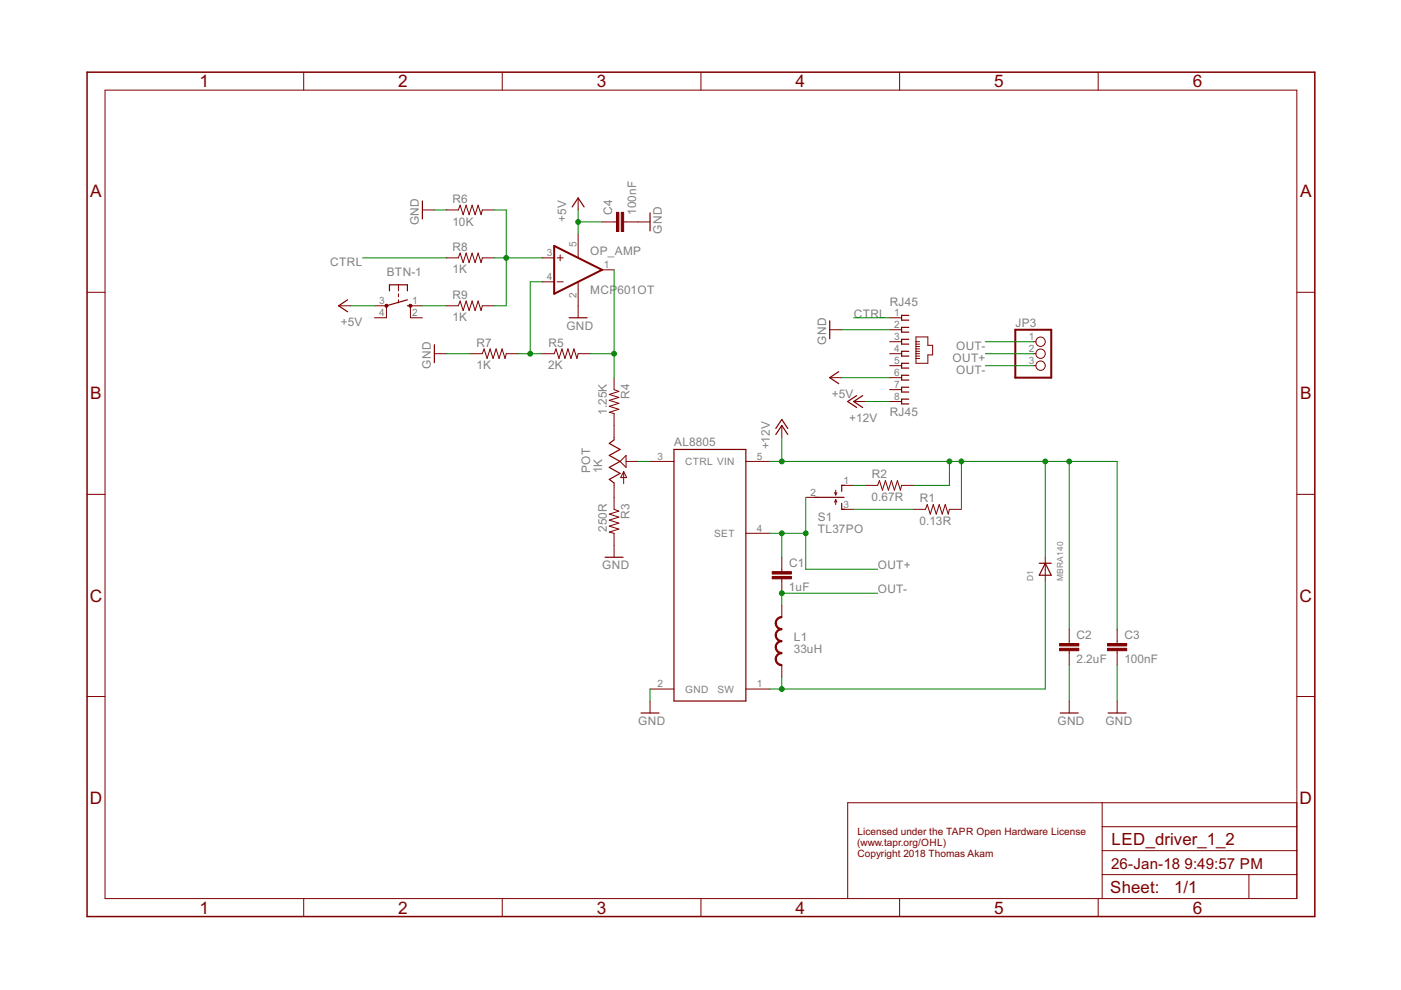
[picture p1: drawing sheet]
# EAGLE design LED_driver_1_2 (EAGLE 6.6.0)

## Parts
AL8805  AL8805  [SOT23-5]
BTN-1  10-XX  [B3F-10XX]
C1  1uF  C-EUC0805  [C0805]
C2  2.2uF  C-EUC0805  [C0805]
C3  100nF  C-EUC0805  [C0805]
C4  100nF  C-EUC0805  [C0805]
D1  MBRA140  DIODESOD-123  [SOD-123]
JP3  PINHD-1X3  [1X03]
L1  33uH  INDUCTORBOURNS_SRN6045  [SRN6045]
OP_AMP  MCP601OT  [SOT23-5]
POT  1K  TRIM_US-RS3  [RS3]
R1  0.13R  0.3OHM-1/8W-1%(0805)  [0805]
R2  0.67R  0.3OHM-1/8W-1%(0805)  [0805]
R3  250R  0.3OHM-1/8W-1%(0805)  [0805]
R4  1.25K  0.3OHM-1/8W-1%(0805)  [0805]
R5  2K  0.3OHM-1/8W-1%(0805)  [0805]
R6  10K  0.3OHM-1/8W-1%(0805)  [0805]
R7  1K  0.3OHM-1/8W-1%(0805)  [0805]
R8  1K  0.3OHM-1/8W-1%(0805)  [0805]
R9  1K  0.3OHM-1/8W-1%(0805)  [0805]
RJ45  RJ45  RJ45VERTICAL  [RJ45-NO-SHIELD-VERTICAL]
S1  TL37PO  [TL3XPO]

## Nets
+5V: BTN-1.3(P) C4.1 OP_AMP.5(V+) RJ45.6
+12V: AL8805.5(VIN) C2.1 C3.1 D1.C R1.2 R2.2 RJ45.8
CTRL: R8.1 RJ45.1
GND: AL8805.2(GND) C2.2 C3.2 C4.2 OP_AMP.2(V-) R3.2 R6.1 R7.1 RJ45.2
N$1: AL8805.3(CTRL) POT.S
N$2: POT.A R3.1
N$3: POT.E R4.2
N$4: R2.1 S1.1(O)
N$5: R1.1 S1.3(S)
N$6: OP_AMP.1(OUT) R4.1 R5.2
N$7: OP_AMP.4(-IN) R5.1 R7.2
N$8: OP_AMP.3(+IN) R6.2 R8.2 R9.2
N$10: BTN-1.1(S) R9.1
OUT+: AL8805.4(SET) C1.1 JP3.2 S1.2(P)
OUT- [power]: C1.2 JP3.1 JP3.3 L1.2
SW: AL8805.1(SW) D1.A L1.1
Unconnected: BTN-1.2(S1) BTN-1.4(P1) RJ45.3 RJ45.4 RJ45.5 RJ45.7

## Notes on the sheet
- Licensed under the TAPR Open Hardware License
  (www.tapr.org/OHL)
  Copyright 2018 Thomas Akam

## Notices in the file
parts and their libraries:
SparkFun-Resistors: Licensing: CC v3.0 Share-Alike You are welcome to use this library for commercial purposes.
